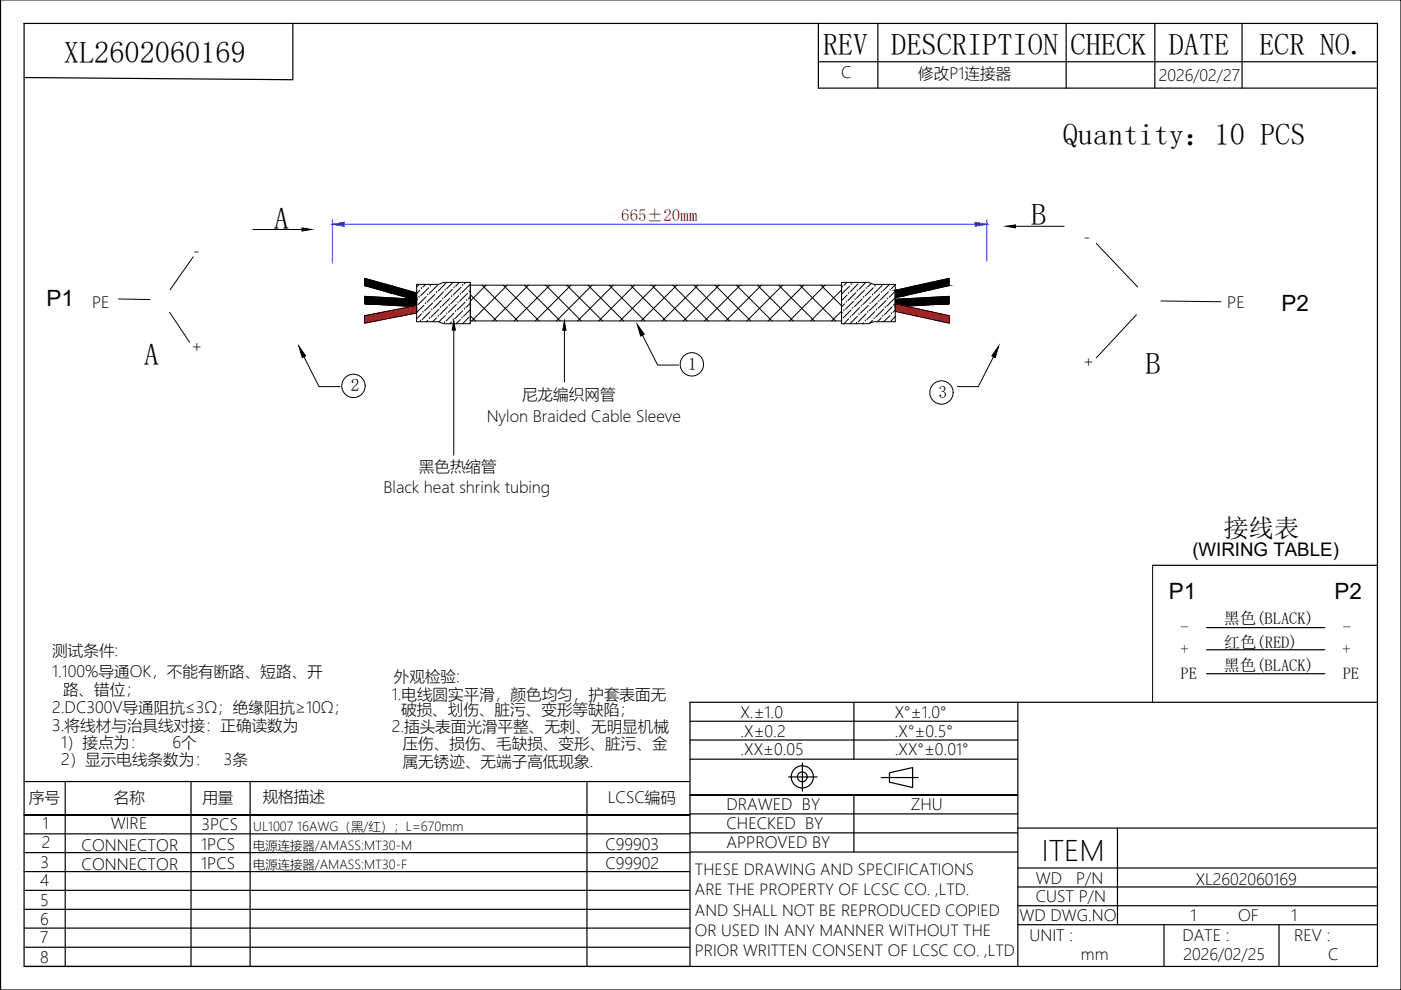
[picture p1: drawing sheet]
<svg xmlns="http://www.w3.org/2000/svg" width="297mm" height="210mm" viewBox="0 0 297 210" stroke-linecap="round" stroke-linejoin="round" font-family="sans-serif">
<g fill="none" stroke="#000" stroke-width=".21">
<path d="M.1 0h.1M41 54.5l-4.9 6.9M53.6 48.7h10.4M77.3 59l11 3.1v1.5l-11-3zM96 59.9l-1.3 1.3M97.4 59.9l-.8 .8M98.7 59.9l-.2 .3M178.4 59.9h5.7l1.1 .4h4.6v7.9h-4.6l-1.1 .4h-5.7zM179.6 59.9l-.7 .6M180.9 59.9l-.1 .1M183.6 59.9l-1.5 1.5M215.3 48h10.3"/>
<path d="M232.4 51.6l8.8 9.2M25.1 63.4l6.7 .1M36 66.2l4.2 6.4M77.3 62.8l11 .7v1.5l-11-.6zM77.3 66.9l11-2.1v1.6l-11 2.1zM88.3 64.9h.1M88.3 60.3h4.6l1.2-.4h5.6v8.7h-5.6l-1.2-.4h-4.6zM88.5 63.4l-.2 .2M88.8 63h.1M88.9 60.3l-.6 .5M89 61.5l-.7 .7M89.2 68.1h.1"/>
<path d="M89.4 61.2h.1M89.4 66.6l-1.1 1M89.7 66.2h.1M89.9 64.7l-1.6 1.5M90.2 64.4h.1M90.2 60.3l-.5 .5M90.4 62.9l-1.7 1.7M90.7 62.5h.1M90.7 67.9l-.3 .3M90.9 61l-1.7 1.7M91 67.6h.1M91.2 60.7h.1"/>
<path d="M91.2 66.1l-1.7 1.6M91.6 65.7h.1M91.6 60.3h.1M91.7 64.2l-1.7 1.7M92.1 63.9h.1M92.2 62.4l-1.7 1.7M92.6 62h.1M92.6 67.4l-.9 .8M92.7 60.5l-1.7 1.7M92.9 67.1h.1M93.1 65.5l-1.7 1.7M93.4 65.2h.1"/>
<path d="M93.5 63.7l-1.6 1.7M93.9 63.4h.1M94.1 61.9l-1.7 1.7M94.2 68.4h.1M94.4 61.5h.1M94.4 66.9l-1.4 1.4M94.6 60l-1.7 1.7M94.7 66.6h.1M94.9 65l-1.7 1.7M95.2 64.7h.1M95.4 63.2l-1.7 1.7M95.7 62.9h.1"/>
<path d="M95.7 68.3l-.3 .3M95.9 61.4l-1.7 1.6M96.1 67.9h.1M96.2 70v26.5M96.3 61h.1M96.3 66.4l-1.7 1.7M96.6 66.1h.1M96.8 64.6l-1.7 1.6M97.1 64.2h.1M97.3 62.7l-1.7 1.7M97.6 62.4h.1M97.6 67.7l-.9 .9"/>
<path d="M97.8 60.8l-1.7 1.7M97.9 67.4h.1M98.1 60.5h.1M98.1 65.9l-1.7 1.7M98.5 65.5h.1M98.6 64.1l-1.7 1.6M99 63.7h.1M99.1 62.2l-1.7 1.7M99.5 61.9h.1M99.5 67.2l-1.4 1.4M99.6 60.3l-1.7 1.7M99.7 60.5h78.7v7.5h-78.7z"/>
<path d="M99.7 67l1.1 1M99.7 62.5l5.6 5.5M99.7 62.9l-.4 .5M99.7 64.3l-.9 .9M99.7 65.6l-1.4 1.5M99.7 68.3l-.1 .1M102.2 60.5l7.6 7.5M103.1 60.5l-3.4 3.3M106.7 60.5l7.6 7.5M107.6 60.5l-7.6 7.5M111.2 60.5l7.6 7.5M112 60.5l-7.5 7.5"/>
<path d="M115.7 60.5l7.6 7.5M116.6 60.5l-7.6 7.5M119.7 70v11M120.2 60.5l7.5 7.5M121.1 60.5l-7.6 7.5M124.7 60.5l7.5 7.5M125.5 60.5l-7.5 7.5M129.1 60.5l7.6 7.5M130 60.5l-7.5 7.5M133.7 60.5l7.5 7.5M134.5 60.5l-7.6 7.5M138.2 60.5l7.5 7.5"/>
<path d="M139 60.5l-7.6 7.5M142.6 60.5l7.6 7.5M143.5 60.5l-7.6 7.5M147.1 60.5l7.6 7.5M148 60.5l-7.6 7.5M151.6 60.5l7.6 7.5M152.5 60.5l-7.6 7.5M156.1 60.5l7.6 7.5M157 60.5l-7.6 7.5M160.6 60.5l7.6 7.5M161.4 60.5l-7.5 7.5M165.1 60.5l7.6 7.5"/>
<path d="M165.9 60.5l-7.5 7.5M169.6 60.5l7.6 7.5M170.4 60.5l-7.6 7.5M174.1 60.5l4.3 4.3M174.9 60.5l-7.5 7.5M178.4 61.5l-6.5 6.5M178.4 66l-2.1 2M178.6 60.8h.1M178.6 66.2l-.2 .2M178.9 65.9h.1M179.1 64.4l-.7 .6M179.4 64.1h.1"/>
<path d="M179.6 62.5l-1.2 1.2M179.9 62.2h.1M179.9 67.6l-1 1M180.1 60.7l-1.7 1.7M180.3 67.2h.1M180.5 60.3h.1M180.5 65.7l-1.7 1.7M180.8 65.4h.1M181 63.9l-1.7 1.6M181.3 63.6h.1M181.5 62l-1.7 1.7M181.6 68.6h.1"/>
<path d="M181.8 61.7h.1M181.8 67.1l-1.6 1.5M181.9 60.2l-1.6 1.7M182.1 66.7h.1M182.3 65.2l-1.7 1.7M182.6 64.9h.1M182.8 63.4l-1.7 1.6M183.1 63h.1M183.1 68.4l-.2 .2M183.3 61.5l-1.7 1.7M183.5 68.1h.1M183.6 61.2h.1"/>
<path d="M183.6 66.6l-1.7 1.7M184 66.2h.1M184.1 64.7l-1.7 1.7M184.5 64.4h.1M184.6 62.9l-1.6 1.7M184.7 60.1l-.7 .7M185 62.5h.1M185 67.9l-.7 .7M185.2 61l-1.7 1.7M185.3 67.6h.1M185.5 60.7h.1M185.5 66.1l-1.7 1.6"/>
<path d="M185.8 65.7h.1M185.9 60.3h-.1M186 64.2l-1.7 1.7M186.3 63.9h.1M186.5 62.4l-1.7 1.7M186.8 62h.1M186.8 67.4l-.8 .8M187 60.5l-1.7 1.7M187.2 67.1h.1M187.4 65.5l-1.7 1.7M187.7 65.2h.1M187.9 63.7l-1.7 1.7"/>
<path d="M188.2 63.4h.1M188.4 61.9l-1.7 1.7M188.6 60.3l-1.4 1.4M188.7 61.5h.1M188.7 66.9l-1.3 1.3M189 66.6h.1M189.2 65l-1.7 1.7M189.5 64.7h.1M189.7 63.2l-1.7 1.7M189.8 61.6l11.4-2.6v1.6l-11.4 2.5zM189.8 63.5l11.4-.7v1.6l-11.4 .6zM189.8 64.4l11.4 2.5v1.6l-11.4-2.5z"/>
<path d="M189.8 60.4l-.8 .8M189.8 61.7l-1.3 1.3M189.8 65.8l-.5 .4M189.8 67.1l-.9 1M240.9 66.7l-8.5 9.2M246.2 63.8l12.7 .2M.1 209.9h.1"/>
</g>
<!-- layer: 0 -->
<g fill="none" stroke="#000" stroke-width=".25">
<path d="M.1 0h296.9v209.9h-296.9zM5.1 5h286.9v199.9h-286.9zM62.1 5v11.9l-57-.5M173.5 13.1h118.5M173.5 5v13.7h118.5M186.1 5v13.7M226 5v13.7M244.8 5v13.7M263.3 5v13.7M146.3 156.9h69.5M146.3 152.9h69.5M181 148.9v12.1"/>
<path d="M215.8 148.9v56M292 148.9h-145.7v56h-141.2M5.1 176.8h141.2M5.1 165.7h141.2M13.8 165.7v39.2M40.5 165.7v39.2M53 165.7v39.2M124.4 165.7v39.2M146.3 172.8h-141.2h141.2M146.3 176.6h69.5M146.3 172.6h69.5M146.3 161h69.5"/>
<path d="M167.2 164.7h6.1M170.1 161.8v5.9M181 168.6v12.1M186.8 164.9h7.8M188.6 163.8l4.9-1.1v4.3l-4.9-1.2zM215.8 168.6h-69.5h69.5M215.8 175.6h76.2M236.9 175.6v20.5M5.1 196.8h141.2M5.1 192.8h141.2M5.1 188.8h141.2M5.1 184.8h141.2"/>
<path d="M5.1 180.8h141.2M146.3 180.7h69.5M215.8 196.1h76.2M215.8 192h76.2M215.8 188.1h76.2M215.8 184h76.2M246.8 196.1v8.8M271.2 196.1v8.8M5.1 200.8h141.2"/>
<circle cx="170.1" cy="164.7" r="2.35"/>
<circle cx="170.1" cy="164.7" r="1.04"/>
</g>
<!-- layer: PDF82_PDF48_0 -->
<path d="M244.4 119.9v29M292 119.9v29" fill="none" stroke="#000" stroke-width=".21"/>
<path d="M244.4 119.9h47.6M255.8 133.1h25.1M255.8 137.8h25.1M255.8 142.8h25.1" fill="none" stroke="#000" stroke-width=".25"/>
<g fill="#000" stroke="#000" stroke-width=".21">
<path d="M64 48.3l2 .4-2 .3zM77.3 59l5.6 1.6h-5.6zM194.3 60.6l6.9-1.6v1.6zM213.3 48l2-.3v.6zM77.3 60.6h5.6l5.4 1.5zM77.3 62.8l11 .7h-11zM77.3 63.5h11v.9zM96.2 68l.3 2h-.6zM119.7 68l.3 2h-.7zM189.8 62.8h1.4l-1.4 .3zM189.8 63.5h11.4v.9zM195.9 63.1l5.3-.3v.3z"/>
<path d="M77.3 60.6l5.5 1.5h5.5zM82.8 62.1h5.5v1.5z"/>
<path d="M77.3 63.5v.9h11zM77.3 64.4h11v.6z"/>
<path d="M189.8 63.5v.9h11.4zM189.8 64.4h11.4l-11.4 .6z"/>
<path d="M189.8 61.6l1.4 1.2 5.6-1.2zM189.8 61.6l1.4 1.2h-1.4z"/>
<path d="M194.3 60.6l2.5 1 4.4-1zM189.8 61.6l4.5-1 2.5 1z"/>
<path d="M195.9 63.1l5.3 .4v-.4zM189.8 63.5l6.1-.4 5.3 .4z"/>
</g>
<path d="M70.5 46.6v9.1M73 47.6h133.7M209.2 46.6v8.7" fill="none" stroke="#00f" stroke-width=".21"/>
<g fill="#00f" stroke="#00f" stroke-width=".21">
<path d="M70.5 47.6l2.5-.5v.9z"/>
<path d="M206.7 47.1l2.5 .5-2.5 .4z"/>
</g>
<!-- layer: PDF195_1 -->
<g fill="none" stroke="#000" stroke-width=".21">
<path d="M64.5 75.7l3.1 6.3h4.5M136.2 71l3.2 6.4h4.5M210.6 75.7l-3.2 6.3h-4.4"/>
<circle cx="146.7" cy="77.3" r="2.48"/>
<circle cx="74.9" cy="81.8" r="2.48"/>
<circle cx="199.6" cy="83.2" r="2.48"/>
</g>
<path d="M63.4 73.4l1.4 2.1-.7 .3zM135.1 68.8l1.5 2.1-.8 .4zM211.7 73.4l-.7 2.4-.7-.3z" fill="#000" stroke="#000" stroke-width=".21"/>
<g fill="#f00" stroke="#f00" stroke-width=".21">
<path d="M80.3 66.4l8-1.6v1.6z"/>
<path d="M80.3 66.4h8l-3 .5z"/>
<path d="M189.8 64.4l7.2 1.6h-7.2z"/>
<path d="M189.8 66h7.2l4.2 .9z"/>
<path d="M77.3 66.9h8l-5-.5zM77.3 66.9h8l-8 1.6z"/>
<path d="M189.8 66l4.3 .9h7.1zM194.1 66.9h7.1v1.6z"/>
</g>
<g font-size="6.4">
<text x="174.4" y="11.7">REV</text>
<text x="189" y="11.7">DESCRIPTION</text>
<text x="227" y="11.7">CHECK</text>
<text x="247.8" y="11.7">DATE</text>
<text x="266.9" y="11.7">ECR NO.</text>
<text x="13.5" y="13.3">XL2602060169</text>
<text x="225.3" y="30.7">Quantity：10 PCS</text>
<text x="218.6" y="47.7">B</text>
<text x="58.1" y="48.6">A</text>
<text x="30.5" y="77.4">A</text>
<text x="242.9" y="79.3">B</text>
</g>
<text font-size="5.9" x="220.9" y="182.5">ITEM</text>
<text font-size="5.4" x="259.4" y="113.8">接线表</text>
<g font-size="4.8">
<text x="9.9" y="64.9">P1</text>
<text x="271.7" y="66">P2</text>
<text x="247.8" y="127.1">P1</text>
<text x="282.9" y="127.1">P2</text>
</g>
<text font-size="4" x="252.8" y="118">(WIRING TABLE)</text>
<g font-size="3.7">
<text x="74.4" y="83">2</text>
<text x="145.9" y="78.4">1</text>
<text x="199" y="84.4">3</text>
</g>
<text font-size="3.6" fill="#f00" x="131.7" y="46.9">665±20mm</text>
<g font-size="3.5">
<text x="250.3" y="134.3">-</text>
<text x="259.4" y="132.4">黑色(BLACK)</text>
<text x="259.4" y="137.3">红色(RED)</text>
<text x="284.7" y="134.3">-</text>
<text x="250.3" y="139">+</text>
<text x="259.4" y="142.2">黑色(BLACK)</text>
<text x="284.6" y="139">+</text>
<text x="250.3" y="144">PE</text>
<text x="284.7" y="144">PE</text>
</g>
<g font-size="3.3">
<text x="178.3" y="16.4">C</text>
<text x="194.7" y="16.8">修改P1连接器</text>
<text x="245.7" y="17.2">2026/02/27</text>
<text x="229.7" y="51.5">-</text>
<text x="41" y="54.5">-</text>
<text x="19.5" y="65.2">PE</text>
<text x="260.2" y="65.2">PE</text>
<text x="40.6" y="74.7">+</text>
<text x="229.6" y="77.8">+</text>
<text x="103.2" y="89.4">Nylon Braided Cable Sleeve</text>
<text x="110.7" y="84.8">尼龙编织网管</text>
<text x="88.8" y="100">黑色热缩管</text>
<text x="81.3" y="104.6">Black heat shrink tubing</text>
<text x="11.1" y="139.2">测试条件:</text>
<text x="11.1" y="143.6">1.100%导通OK，不能有断路、短路、开</text>
<text x="13.4" y="147.5">路、错位；</text>
<text x="83" y="148.4">1.电线圆实平滑，颜色均匀，护套表面无</text>
<text x="83.5" y="144.5">外观检验:</text>
<text x="11.1" y="151.1">2.DC300V导通阻抗≤3Ω；绝缘阻抗≥10Ω；</text>
<text x="11.1" y="155">3.将线材与治具线对接：正确读数为</text>
<text x="83" y="155.3">2.插头表面光滑平整、无刺、无明显机械</text>
<text x="85" y="151.7">破损、划伤、脏污、变形等缺陷；</text>
<text x="157" y="152.2">X.±1.0</text>
<text x="189.7" y="152.2">X°±1.0°</text>
<text x="12.9" y="158.5">1）接点为：</text>
<text x="36.6" y="158.5">6个</text>
<text x="85.4" y="158.8">压伤、损伤、毛缺损、变形、脏污、金</text>
<text x="157" y="156.2">.X±0.2</text>
<text x="157" y="160.1">.XX±0.05</text>
<text x="189.7" y="156.2">.X°±0.5°</text>
<text x="189.7" y="160.1">.XX°±0.01°</text>
<text x="12.9" y="162.2">2）显示电线条数为：</text>
<text x="47.5" y="162.2">3条</text>
<text x="85.4" y="162.7">属无锈迹、无端子高低现象.</text>
<text x="6.1" y="170.3">序号</text>
<text x="24.2" y="170.3">名称</text>
<text x="42.9" y="170.2">用量</text>
<text x="55.7" y="170">规格描述</text>
<text x="128.9" y="170.3">LCSC编码</text>
<text x="154" y="171.8">DRAWED BY</text>
<text x="193.1" y="171.7">ZHU</text>
<text x="8.9" y="179.8">2</text>
<text x="9" y="175.9">1</text>
<text x="23.5" y="175.9">WIRE</text>
<text x="42.7" y="175.9">3PCS</text>
<text x="154" y="179.7">APPROVED BY</text>
<text x="154" y="175.7">CHECKED BY</text>
<text x="8.6" y="184">3</text>
<text x="17.3" y="180.4">CONNECTOR</text>
<text x="17.3" y="184.4">CONNECTOR</text>
<text x="42.7" y="180.2">1PCS</text>
<text x="42.7" y="184.2">1PCS</text>
<text x="128.4" y="180.2">C99903</text>
<text x="128.4" y="184.2">C99902</text>
<text x="8.5" y="187.8">4</text>
<text x="219.6" y="187.4">WD</text>
<text x="219.6" y="191.2">CUST P/N</text>
<text x="228.1" y="187.4">P/N</text>
<text x="253.5" y="187.6">XL2602060169</text>
<text x="8.5" y="192.2">5</text>
<text x="8.5" y="196.1">6</text>
<text x="216.1" y="195.2">WD DWG.NO</text>
<text x="252.4" y="195.3">1</text>
<text x="262.5" y="195.3">OF</text>
<text x="273.7" y="195.3">1</text>
<text x="8.5" y="200">7</text>
<text x="218.3" y="199.6">UNIT :</text>
<text x="229.2" y="203.5">mm</text>
<text x="250.7" y="199.6">DATE :</text>
<text x="250.9" y="203.5">2026/02/25</text>
<text x="274.4" y="199.6">REV :</text>
<text x="281.6" y="203.5">C</text>
<text x="8.5" y="204.1">8</text>
</g>
<g font-size="3.2">
<text x="147.3" y="185.4">THESE DRAWING AND SPECIFICATIONS</text>
<text x="147.3" y="189.7">ARE THE PROPERTY OF LCSC CO. ,LTD.</text>
<text x="147.3" y="194.1">AND SHALL NOT BE REPRODUCED COPIED</text>
<text x="147.3" y="198.4">OR USED IN ANY MANNER WITHOUT THE</text>
<text x="147.3" y="202.7">PRIOR WRITTEN CONSENT OF LCSC CO. ,LTD</text>
</g>
<g font-size="2.6">
<text x="53.7" y="176.2">UL1007 16AWG（黑/红）；L=670mm</text>
<text x="53.7" y="180.1">电源连接器/AMASS:MT30-M</text>
<text x="53.7" y="184.2">电源连接器/AMASS:MT30-F</text>
</g>
</svg>
